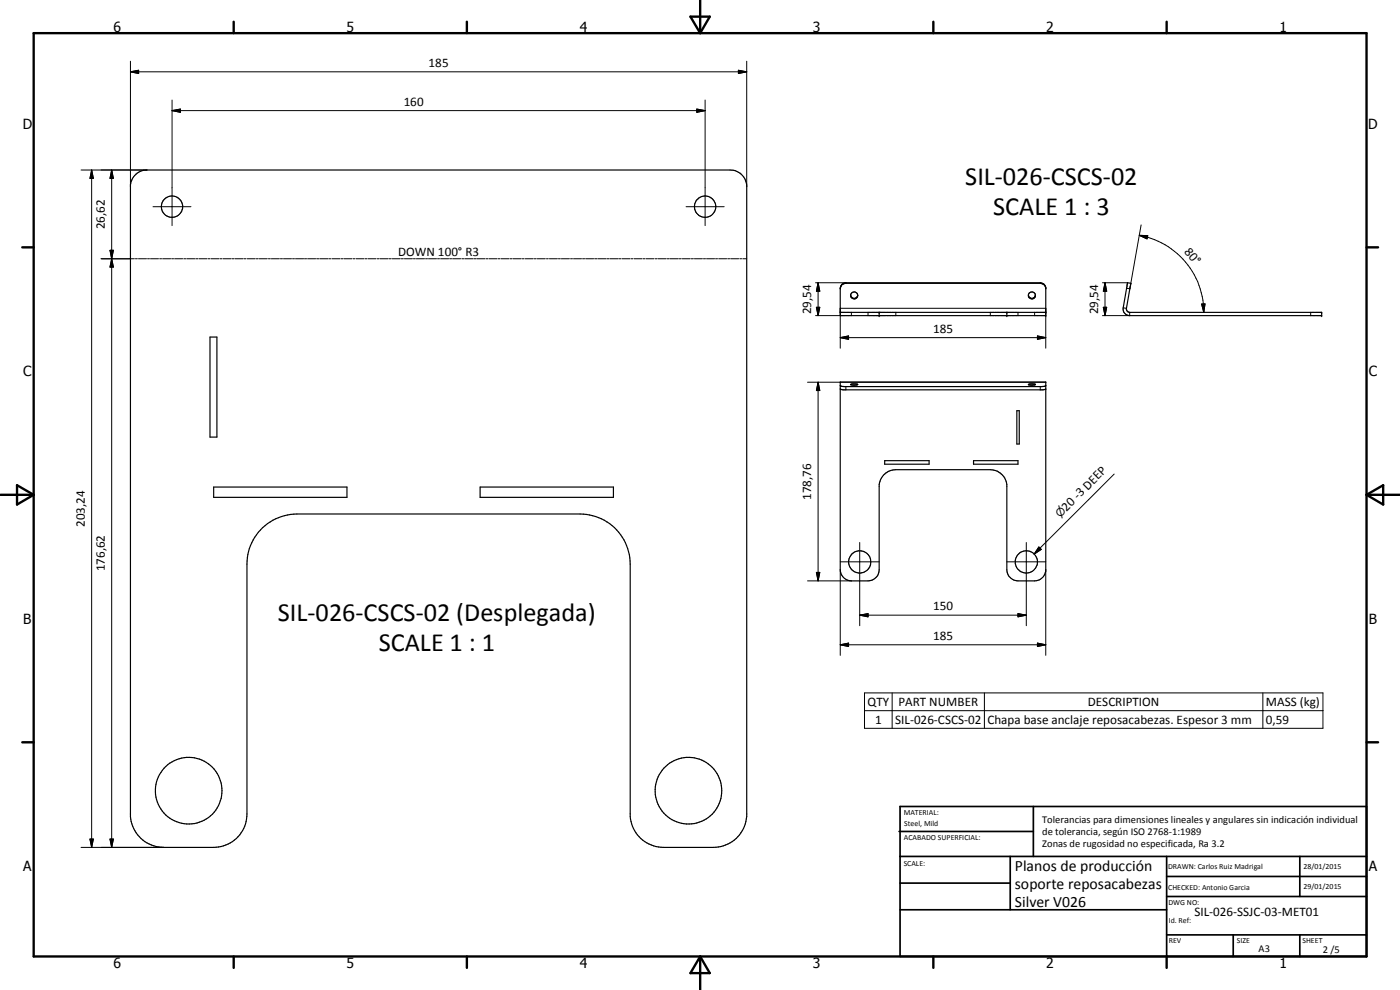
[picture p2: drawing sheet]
<svg xmlns="http://www.w3.org/2000/svg" width="420mm" height="297mm" viewBox="0 0 420 297" stroke-linecap="round" stroke-linejoin="round" font-family="sans-serif">
<g fill="none" stroke="#000" stroke-width=".35">
<path d="M40.4 52.7l1.7-1.3 2-.4h175a5 5 0 0 1 5 4.5v189.5a10 10 0 0 1-10 9.3h-15a10 10 0 0 1-10-9.3v-75.8a15.1 15.1 0 0 0-15-15h-85a15 15 0 0 0-15 15v75a10 10 0 0 1-10 10.1h-15a10 10 0 0 1-10-9.3v-189.5l.5-1.5zM252.2 93.7h61.6M252.2 86.4a1.58 1.58 0 0 1 1.7-1.6h58.3l1.1 .4 .5 1.2M252.2 86.2v.5M252.3 86.1a1.55 1.55 0 0 1 1.6-1.1h58.3l1.1 .4 .5 .7M255.3 88.6a1.06 1.06 0 0 0 1.1 .9 1.06 1.06 0 0 0 1-.9M263.9 93.7v1M302.2 93.7v1M308.6 88.6a1.06 1.06 0 0 0 1 .9 1.06 1.06 0 0 0 1.1-.7M313.8 86.2v8.5h-61.6v-8.2M338.4 84.8l1 .3-1.3 7.4a1.03 1.03 0 0 0 .9 1.2h57.7v1h-57.7a1.98 1.98 0 0 1-1.9-2.3zM338.4 84.8v.1"/>
<path d="M63 101.1h2.1v30h-2.1zM252.2 114.6h61.6v56.8a3.5 3.5 0 0 1-3.3 2.9h-5a3.4 3.4 0 0 1-3.3-3.4v-25.5a5 5 0 0 0-5-4.5h-28.4a5.1 5.1 0 0 0-4.9 4.5v25.5a3.4 3.4 0 0 1-3.4 3.4h-5a3.4 3.4 0 0 1-3.3-3.4zM252.2 115.7l1.1 .3h59.4l1.1-.3M252.2 116.7l.8 .3h60l.8-.2M255.3 115.4h.1M255.3 115.4l.5-.2 1.6 .2-.9 .2zM308.6 115.4h.1M308.7 115.3l1.4-.1 .7 .2-1.4 .2zM265.5 138.2h13.3v1.1h-13.3zM292.2 138.2h13.3v1.1h-13.3zM305.2 123.2h.7v10h-.7zM64.1 146.1h40v3.1h-40z"/>
<path d="M144.1 146.1h40v3.1h-40z"/>
<circle cx="51.6" cy="62" r="3.2"/>
<circle cx="211.6" cy="62" r="3.2"/>
<circle cx="256.4" cy="88.6" r="1.05"/>
<circle cx="309.7" cy="88.7" r="1.05"/>
<circle cx="258" cy="168.6" r="3.3"/>
<circle cx="308" cy="168.6" r="3.3"/>
<circle cx="56.6" cy="237.2" r="10"/>
<circle cx="206.6" cy="237.2" r="10"/>
</g>
<g fill="none" stroke="#000" stroke-width=".3">
<path d="M39.1 18.4v37.6M224.1 18.4v37.6M39.1 21.5l2.5-.4v1zM39.1 21.5h185M51.6 33.2l2.5-.5v1zM51.6 33.2h160M51.6 30v37.7M209.1 32.7l2.5 .5-2.5 .5zM211.6 30v37.7M221.6 21.1l2.5 .4-2.5 .6zM24.3 51h19.8M27.5 51l.5 2.5h-1z"/>
<path d="M27.5 51v203.3M33.5 51l.5 2.5h-1zM33.5 51v203.3M30.3 77.6h10M33 75.1h1l-.5 2.5zM33 75.1h1l-1 5h1zM33.5 77.6l.5 2.5h-1zM40.6 77.6h.6M41.6 77.6h2.4M44.3 77.6h.6M45.2 77.6h2.4M45.9 62h11.4"/>
<path d="M47.9 77.6h.6M48.8 77.6h2.4M51.5 77.6h.6M52.4 77.6h2.4M55.1 77.6h.6M56 77.6h2.5M58.7 77.6h.7M59.7 77.6h2.4M62.4 77.6h.6M63.3 77.6h2.4M66 77.6h.6M66.9 77.6h2.5"/>
<path d="M69.7 77.6h.6M70.6 77.6h2.4M73.3 77.6h.6M74.2 77.6h2.4M76.9 77.6h.6M77.8 77.6h2.4M80.5 77.6h.6M81.4 77.6h2.5M84.1 77.6h.7M85.1 77.6h2.4M87.8 77.6h.6M88.7 77.6h2.4"/>
<path d="M91.4 77.6h.6M92.3 77.6h2.4M95 77.6h.7M96 77.6h2.4M98.7 77.6h.6M99.6 77.6h2.4M102.3 77.6h.6M103.2 77.6h2.4M105.9 77.6h.6M106.8 77.6h2.5M109.5 77.6h.6M110.4 77.6h2.4"/>
<path d="M113.2 77.6h.6M114.1 77.6h2.4M116.8 77.6h.6M117.7 77.6h2.4M120.4 77.6h.7M121.4 77.6h2.4M124.1 77.6h.6M125 77.6h2.4M127.7 77.6h.6M128.6 77.6h2.4M131.3 77.6h.6M132.2 77.6h2.5"/>
<path d="M134.9 77.6h.6M135.8 77.6h2.4M138.6 77.6h.6M139.5 77.6h2.4M142.2 77.6h.6M143.1 77.6h2.4M145.8 77.6h.6M146.7 77.6h2.4M149.4 77.6h.7M150.4 77.6h2.4M153.1 77.6h.6M154 77.6h2.4"/>
<path d="M156.7 77.6h.6M157.6 77.6h2.5M160.3 77.6h.6M161.2 77.6h2.4M164 77.6h.5M164.9 77.6h2.4M167.6 77.6h.6M168.5 77.6h2.4M171.2 77.6h.6M172.1 77.6h2.4M174.8 77.6h.7M175.8 77.6h2.4"/>
<path d="M178.5 77.6h.6M179.4 77.6h2.4M182.1 77.6h.6M183 77.6h2.5M185.7 77.6h.6M186.6 77.6h2.4M189.3 77.6h.6M190.3 77.6h2.4M193 77.6h.6M193.9 77.6h2.4M196.6 77.6h.6M197.5 77.6h2.4"/>
<path d="M200.2 77.6h.7M201.1 77.6h2.5M203.9 77.6h.6M204.8 77.6h2.4M205.9 62h11.4M207.5 77.6h.6M208.4 77.6h2.4M211.1 77.6h.6M212 77.6h2.4M214.7 77.6h.6M215.7 77.6h2.4M218.4 77.6h.6"/>
<path d="M219.3 77.6h2.4M222 77.6h.6M222.9 77.6h1.2M341.9 70.6l2.6 .1-.3 1zM341.9 70.6a23.4 23.4 0 0 1 19.4 23.1M342.5 67.5l-3.4 19.2-1-.2M244.8 84.8h9.1v.2M244.8 94.7h7.4M245 92.2h1l-.5 2.5zM245.5 84.8l.5 2.6h-1zM245.5 84.8v9.9M255.5 93.7v1"/>
<path d="M260.5 93.7v1M268.8 93.7v1M297.2 93.7v1M305.5 93.7v1M310.5 93.7v1M312.2 84.8v.2M330.9 84.8h7.5M331.1 92.2h1l-.5 2.5zM331.6 84.8l.5 2.6h-1zM331.6 84.8v9.9M337.1 92.4l1 .1M339 93.7v1h-8.1"/>
<path d="M360.6 91.2h1l-.3 2.5zM393.3 93.7v1M242.3 114.7h71.5M245.5 114.7l.5 2.5h-1zM245.5 114.7v59.6M252.2 101.3l2.5-.5v1zM252.2 104.5v-12h61.6v12M252.2 101.3h61.6M253.9 116v1M311.4 100.8l2.4 .5-2.4 .5zM312.2 116v1M334.4 142.2l-24 24"/>
<path d="M242.3 174.3h13.2M245 171.7h1l-.5 2.6zM252.2 170.9v25.7M252.2 168.6h11.7M258 162.8v24.9M302.2 168.6h11.6M308 162.8v24.9M311.8 164.1l.7 .7-2.1 1.4zM313.8 170.9v25.7M252.2 193.5l2.5-.5v1zM252.2 193.5h61.6M258 184.6l2.5-.5v1z"/>
<path d="M258 184.6h50M305.5 184.1l2.5 .5-2.5 .5zM311.4 193l2.4 .5-2.4 .5zM259.4 207.9h137.6v10.6h-137.6zM259.4 213.2h137.6M267.7 207.9v10.6M295.4 207.9v10.6M379 207.9v10.6M24.3 254.3h24.8M27 251.8h1l-.5 2.5zM33 251.8h1l-.5 2.5z"/>
</g>
<g fill="#000">
<circle cx="263.9" cy="93.7" r=".18"/>
<circle cx="263.9" cy="94.7" r=".18"/>
<circle cx="302.2" cy="93.7" r=".18"/>
<circle cx="302.2" cy="94.7" r=".18"/>
<circle cx="313.8" cy="94.7" r=".18"/>
<circle cx="313.8" cy="93.7" r=".18"/>
<circle cx="396.7" cy="94.7" r=".18"/>
<circle cx="396.7" cy="93.7" r=".18"/>
</g>
<g fill="none" stroke="#000" stroke-width=".71">
<path d="M10.1 9.9h400v277.1h-400zM70.1 6.5v3.4M140.1 6.5v3.4M207.2 5h5.8l-2.9 4.9zM210.1 0v9.9M280.1 6.5v3.4M350.1 6.5v3.4M6.7 74.2h3.4M410.1 74.2h3.5M.1 148.5h10M5.1 145.6l5 2.9-5 2.9zM410.1 148.5h10"/>
<path d="M410.1 148.5l5-2.9v5.8zM6.7 222.7h3.4M410.1 222.7h3.5M70.1 287v3.4M140.1 287v3.4M210.1 287v10M210.1 287l2.9 5h-5.8zM280.1 287v3.4M350.1 287v3.4"/>
</g>
<g fill="none" stroke="#000" stroke-width=".51">
<path d="M269.8 249.5h40.3M270.1 242h140v45h-140zM270.1 257h140M303.2 257v16M310.1 242v15M350.1 257v30M390.1 257v12M270.1 265h33.1M270.1 273h80M350.1 269h60M350.1 263h60M350.1 280.5h60"/>
<path d="M370.1 280.5v6.5M390.1 280.5v6.5"/>
</g>
<g fill="#000">
<path d="M39.1 21.5l2.5-.4v1zM51.6 33.2l2.5-.5v1zM209.1 32.7l2.5 .5-2.5 .5zM221.6 21.1l2.5 .4-2.5 .6zM27.5 51l.5 2.5h-1zM33.5 51l.5 2.5h-1zM33 75.1h1l-.5 2.5zM341.9 70.6l2.6 .1-.3 1zM33.5 77.6l.5 2.5h-1zM245 92.2h1l-.5 2.5zM245.5 84.8l.5 2.6h-1zM331.1 92.2h1l-.5 2.5z"/>
<path d="M331.6 84.8l.5 2.6h-1zM360.6 91.2h1l-.3 2.5zM245.5 114.7l.5 2.5h-1zM252.2 101.3l2.5-.5v1zM311.4 100.8l2.4 .5-2.4 .5zM245 171.7h1l-.5 2.6zM311.8 164.1l.7 .7-2.1 1.4zM252.2 193.5l2.5-.5v1zM258 184.6l2.5-.5v1zM305.5 184.1l2.5 .5-2.5 .5zM311.4 193l2.4 .5-2.4 .5zM27 251.8h1l-.5 2.5z"/>
<path d="M33 251.8h1l-.5 2.5z"/>
</g>
<g font-size="7.9">
<text x="289.7" y="55.6">SIL-026-CSCS-02</text>
<text x="298.1" y="64.6">SCALE 1 : 3</text>
<text x="83.4" y="186.2">SIL-026-CSCS-02 (Desplegada)</text>
<text x="113.7" y="195.2">SCALE 1 : 1</text>
</g>
<g font-size="4.7">
<text x="304.6" y="261.2">Planos de producción</text>
<text x="304.6" y="266.6">soporte reposacabezas</text>
<text x="304.6" y="272">Silver V026</text>
</g>
<g font-size="4.2">
<text x="34" y="9.6">6</text>
<text x="104" y="9.6">5</text>
<text x="174" y="9.6">4</text>
<text x="244" y="9.6">3</text>
<text x="314" y="9.6">2</text>
<text x="384" y="9.6">1</text>
<text x="6.8" y="38.7">D</text>
<text x="410.6" y="38.7">D</text>
<text x="7" y="112.9">C</text>
<text x="410.8" y="112.9">C</text>
<text x="7" y="187.1">B</text>
<text x="410.8" y="187.1">B</text>
<text x="7" y="261.4">A</text>
<text x="410.8" y="261.4">A</text>
<text x="34" y="290.4">6</text>
<text x="104" y="290.4">5</text>
<text x="174" y="290.4">4</text>
<text x="244" y="290.4">3</text>
<text x="314" y="290.4">2</text>
<text x="384" y="290.4">1</text>
</g>
<g font-size="3.9">
<text x="128.6" y="20">185</text>
<text x="121.1" y="31.7">160</text>
<text x="31.5" y="68.8" transform="rotate(-90 31.5 68.8)">26,62</text>
<text x="119.5" y="76.9">DOWN 100° R3</text>
<text x="355.3" y="75.6" transform="rotate(50 355.3 75.6)">80°</text>
<text x="243.4" y="94.3" transform="rotate(-90 243.4 94.3)">29,54</text>
<text x="329.6" y="94.3" transform="rotate(-90 329.6 94.3)">29,54</text>
<text x="280" y="99.8">185</text>
<text x="243.4" y="150" transform="rotate(-90 243.4 150)">178,76</text>
<text x="320.1" y="153.5" transform="rotate(-45 320.1 153.5)">20 -3 DEEP</text>
<text x="25.5" y="158.1" transform="rotate(-90 25.5 158.1)">203,24</text>
<text x="31.5" y="171.4" transform="rotate(-90 31.5 171.4)">176,62</text>
<text x="280" y="183">150</text>
<text x="280" y="191.9">185</text>
<text x="260.3" y="211.8">QTY</text>
<text x="269.6" y="211.8">PART NUMBER</text>
<text x="326.5" y="211.8">DESCRIPTION</text>
<text x="379.9" y="211.9">MASS (kg)</text>
<text x="262.6" y="217.1">1</text>
<text x="268.7" y="217.2">SIL-026-CSCS-02</text>
<text x="296.3" y="217.2">Chapa base anclaje reposacabezas. Espesor 3 mm</text>
<text x="379.9" y="217.2">0,59</text>
<text x="358.5" y="275">SIL-026-SSJC-03-MET01</text>
</g>
<text font-size="3.3" x="318.1" y="155.5" transform="rotate(-45 318.1 155.5)">n</text>
<g font-size="3.1">
<text x="312.7" y="246.8">Tolerancias para dimensiones lineales y angulares sin indicación individual</text>
<text x="312.7" y="250.4">de tolerancia, según ISO 2768-1:1989</text>
<text x="312.7" y="254">Zonas de rugosidad no especificada, Ra 3.2</text>
<text x="377.7" y="285.6">A3</text>
<text x="397" y="285.9">2 /5</text>
</g>
<g font-size="2.4">
<text x="271.2" y="244.4">MATERIAL:</text>
<text x="271.3" y="252">ACABADO SUPERFICIAL:</text>
<text x="271.4" y="247.9">Steel, Mild</text>
<text x="271.2" y="259.7">SCALE:</text>
<text x="350.6" y="260.8">DRAWN: Carlos Ruiz Madrigal</text>
<text x="391.2" y="260.6">28/01/2015</text>
<text x="350.6" y="267">CHECKED: Antonio Garcia</text>
<text x="391.2" y="266.7">29/01/2015</text>
<text x="350.6" y="271.4">DWG NO:</text>
<text x="350.8" y="276.9">Id. Ref:</text>
<text x="350.8" y="282.8">REV</text>
<text x="371.2" y="282.9">SIZE</text>
<text x="390.9" y="282.9">SHEET</text>
</g>
</svg>
